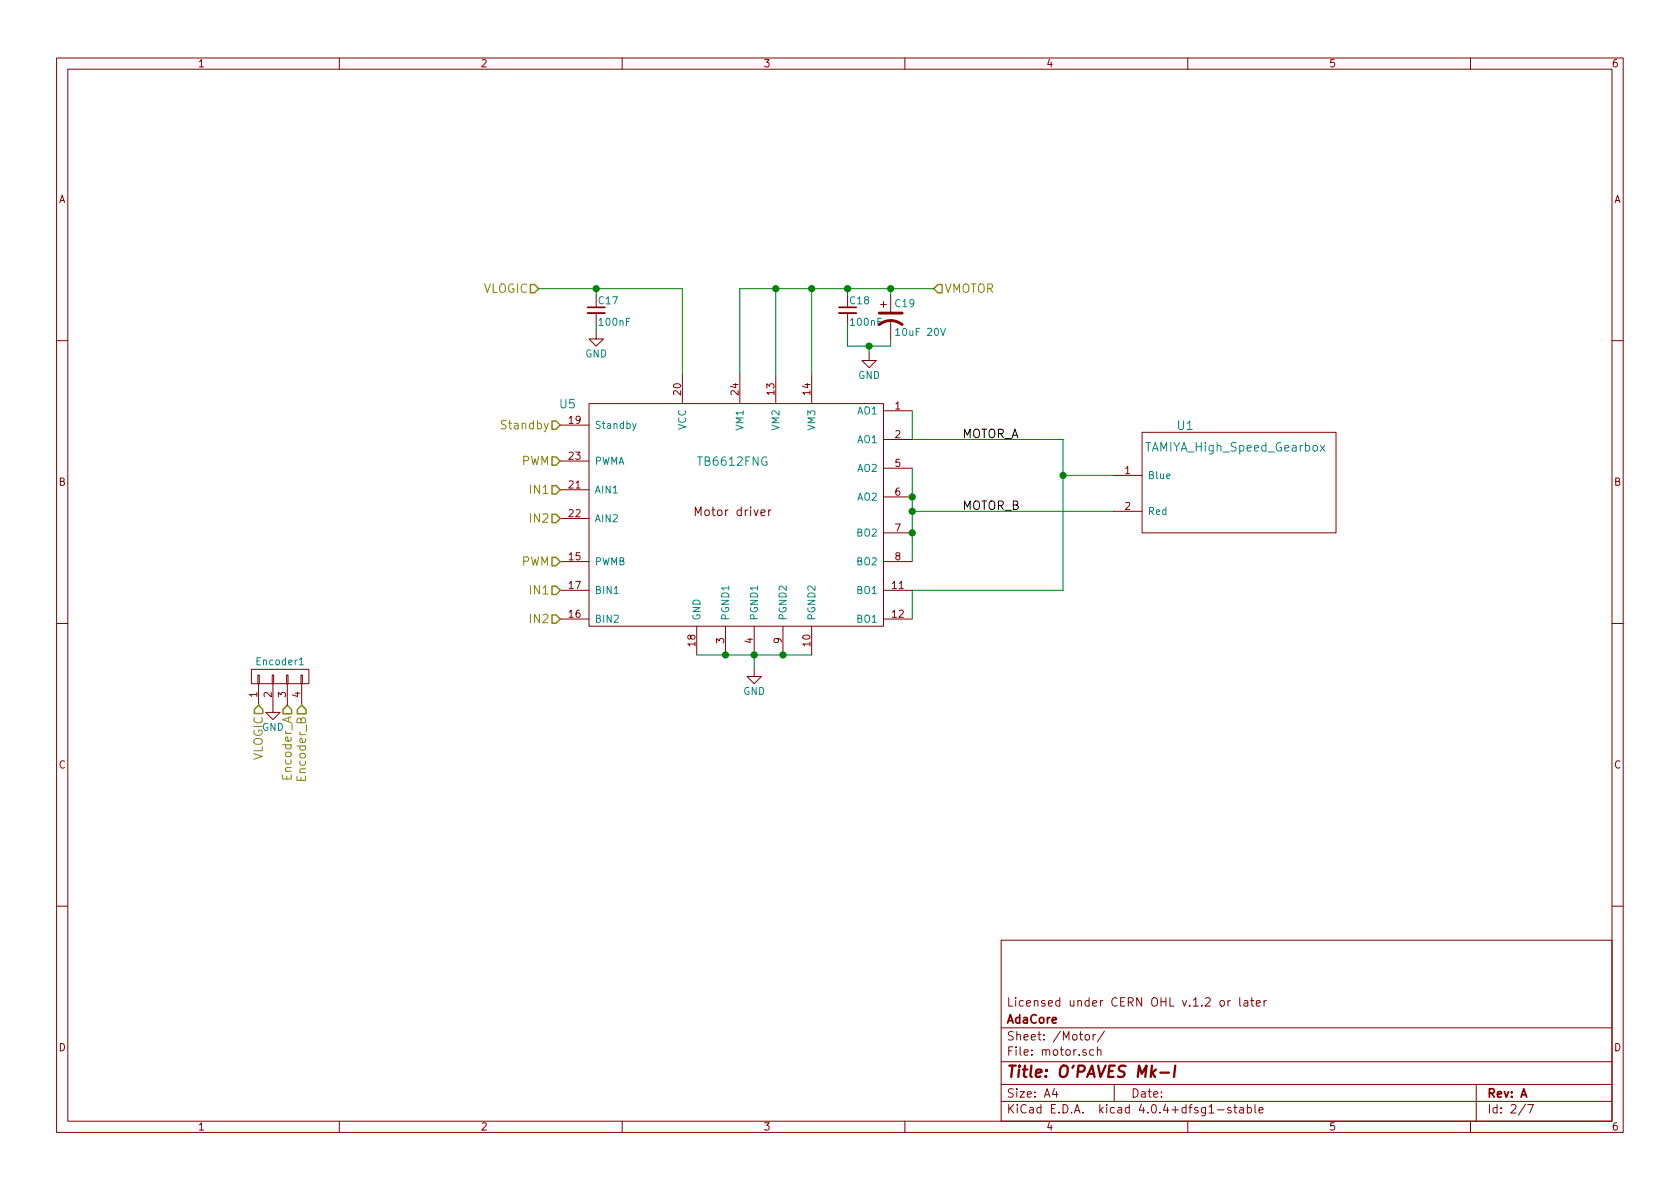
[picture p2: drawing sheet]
EESchema Schematic File Version 2
LIBS:power
LIBS:device
LIBS:transistors
LIBS:conn
LIBS:linear
LIBS:regul
LIBS:74xx
LIBS:cmos4000
LIBS:adc-dac
LIBS:memory
LIBS:xilinx
LIBS:microcontrollers
LIBS:dsp
LIBS:microchip
LIBS:analog_switches
LIBS:motorola
LIBS:texas
LIBS:intel
LIBS:audio
LIBS:interface
LIBS:digital-audio
LIBS:philips
LIBS:display
LIBS:cypress
LIBS:siliconi
LIBS:opto
LIBS:atmel
LIBS:contrib
LIBS:valves
LIBS:OPAVES_components
LIBS:stm32
LIBS:battery_management
LIBS:logo
LIBS:motor_drivers
LIBS:nordicsemi
LIBS:nxp_armmcu
LIBS:powerint
LIBS:Power_Management
LIBS:references
LIBS:silabs
LIBS:stm8
LIBS:switches
LIBS:transf
LIBS:video
LIBS:Worldsemi
LIBS:Xicor
LIBS:Zilog
LIBS:MK1-cache
EELAYER 25 0
EELAYER END
$Descr A4 11693 8268
encoding utf-8
Sheet 2 7
Title "O'PAVES Mk-I"
Date ""
Rev "A"
Comp "AdaCore"
Comment1 "Licensed under CERN OHL v.1.2 or later"
Comment2 ""
Comment3 ""
Comment4 ""
$EndDescr
$Comp
L TAMIYA_High_Speed_Gearbox U1
U 1 1
P 8650 3050
F 0 "U1" H 8250 3150 60  0000 C CNN
F 1 "TAMIYA_High_Speed_Gearbox" H 8600 3000 60  0000 C CNN
F 2 "OPAVES_Footprints:TAMIYA_HIgh_Speed_Gearbox" H 8650 3050 60  0001 C CNN
F 3 "" H 8650 3050 60  0001 C CNN
	1    8650 3050
	1    0    0    -1  
$EndComp
$Comp
L TB6612FNG U5
U 1 1
P 3950 2800
F 0 "U5" H 3950 2800 59  0000 C CNN
F 1 "TB6612FNG" H 5100 2400 59  0000 C CNN
F 2 "Housings_SSOP:SSOP-24_5.3x8.2mm_Pitch0.65mm" H 3950 2800 59  0001 C CNN
F 3 "" H 3950 2800 59  0001 C CNN
	1    3950 2800
	1    0    0    -1  
$EndComp
Wire Wire Line
	6350 3250 6350 3900
Connection ~ 6350 3700
Wire Wire Line
	6350 4100 6350 4300
Connection ~ 6350 3450
Wire Wire Line
	6350 2850 6350 3050
Text HLabel 3900 3200 0    59   Input ~ 0
PWM
Text HLabel 3900 3900 0    59   Input ~ 0
PWM
Wire Wire Line
	4850 4550 5650 4550
Connection ~ 5050 4550
Connection ~ 5250 4550
Connection ~ 5450 4550
$Comp
L GND #PWR02
U 1 1
P 5250 4650
F 0 "#PWR02" H 5250 4400 50  0001 C CNN
F 1 "GND" H 5250 4500 50  0000 C CNN
F 2 "" H 5250 4650 50  0000 C CNN
F 3 "" H 5250 4650 50  0000 C CNN
	1    5250 4650
	1    0    0    -1  
$EndComp
Wire Wire Line
	5250 4650 5250 4550
Wire Wire Line
	7750 3550 6350 3550
Connection ~ 6350 3550
Wire Wire Line
	7400 4100 6350 4100
Wire Wire Line
	7400 3050 7400 4100
Wire Wire Line
	7400 3300 7750 3300
Wire Wire Line
	6350 3050 7400 3050
Connection ~ 7400 3300
Text HLabel 3900 3400 0    59   Input ~ 0
IN1
Text HLabel 3900 4100 0    59   Input ~ 0
IN1
Text HLabel 3900 3600 0    59   Input ~ 0
IN2
Text HLabel 3900 4300 0    59   Input ~ 0
IN2
Text HLabel 3900 2950 0    59   Input ~ 0
Standby
Text HLabel 6500 2000 2    59   Input ~ 0
VMOTOR
Text HLabel 3750 2000 0    59   Input ~ 0
VLOGIC
$Comp
L C_Small C17
U 1 1
P 4150 2150
F 0 "C17" H 4160 2220 50  0000 L CNN
F 1 "100nF" H 4160 2070 50  0000 L CNN
F 2 "Capacitors_SMD:C_0805" H 4150 2150 50  0001 C CNN
F 3 "" H 4150 2150 50  0000 C CNN
	1    4150 2150
	1    0    0    -1  
$EndComp
Wire Wire Line
	4750 2000 4750 2600
$Comp
L GND #PWR03
U 1 1
P 4150 2300
F 0 "#PWR03" H 4150 2050 50  0001 C CNN
F 1 "GND" H 4150 2150 50  0000 C CNN
F 2 "" H 4150 2300 50  0000 C CNN
F 3 "" H 4150 2300 50  0000 C CNN
	1    4150 2300
	1    0    0    -1  
$EndComp
Wire Wire Line
	4750 2000 3750 2000
Connection ~ 4150 2000
Wire Wire Line
	4150 2300 4150 2250
Wire Wire Line
	4150 2050 4150 2000
Wire Wire Line
	6500 2000 5150 2000
Wire Wire Line
	5150 2000 5150 2600
Wire Wire Line
	5400 2600 5400 2000
Connection ~ 5400 2000
Wire Wire Line
	5650 2600 5650 2000
Connection ~ 5650 2000
$Comp
L C_Small C18
U 1 1
P 5900 2150
F 0 "C18" H 5910 2220 50  0000 L CNN
F 1 "100nF" H 5910 2070 50  0000 L CNN
F 2 "Capacitors_SMD:C_0805" H 5900 2150 50  0001 C CNN
F 3 "" H 5900 2150 50  0000 C CNN
	1    5900 2150
	1    0    0    -1  
$EndComp
Wire Wire Line
	6200 2050 6200 2000
Connection ~ 6200 2000
$Comp
L CP1 C19
U 1 1
P 6200 2200
F 0 "C19" H 6225 2300 50  0000 L CNN
F 1 "10uF 20V" H 6225 2100 50  0000 L CNN
F 2 "Capacitors_Tantalum_SMD:TantalC_SizeT_EIA-3528" H 6200 2200 50  0001 C CNN
F 3 "" H 6200 2200 50  0000 C CNN
	1    6200 2200
	1    0    0    -1  
$EndComp
Wire Wire Line
	5900 2050 5900 2000
Connection ~ 5900 2000
Wire Wire Line
	5900 2400 6200 2400
Wire Wire Line
	6050 2400 6050 2450
Connection ~ 6050 2400
$Comp
L GND #PWR04
U 1 1
P 6050 2450
F 0 "#PWR04" H 6050 2200 50  0001 C CNN
F 1 "GND" H 6050 2300 50  0000 C CNN
F 2 "" H 6050 2450 50  0000 C CNN
F 3 "" H 6050 2450 50  0000 C CNN
	1    6050 2450
	1    0    0    -1  
$EndComp
Wire Wire Line
	6200 2400 6200 2350
Wire Wire Line
	5900 2400 5900 2250
Text Label 6700 3050 0    59   ~ 0
MOTOR_A
Text Label 6700 3550 0    59   ~ 0
MOTOR_B
Text HLabel 2000 4900 3    60   Input ~ 0
Encoder_A
$Comp
L CONN_01X04 Encoder1
U 1 1
P 1950 4700
F 0 "Encoder1" V 2050 4700 50  0000 C CNN
F 1 "MOLEX 22-28-5044" V 2050 4700 50  0001 C CNN
F 2 "Pin_Headers:Pin_Header_Straight_1x04" H 1950 4700 50  0001 C CNN
F 3 "" H 1950 4700 50  0000 C CNN
	1    1950 4700
	0    -1   -1   0   
$EndComp
Text HLabel 2100 4900 3    60   Input ~ 0
Encoder_B
Text HLabel 1800 4900 3    59   Input ~ 0
VLOGIC
$Comp
L GND #PWR05
U 1 1
P 1900 4900
F 0 "#PWR05" H 1900 4650 50  0001 C CNN
F 1 "GND" H 1900 4750 50  0000 C CNN
F 2 "" H 1900 4900 50  0000 C CNN
F 3 "" H 1900 4900 50  0000 C CNN
	1    1900 4900
	1    0    0    -1  
$EndComp
$EndSCHEMATC
